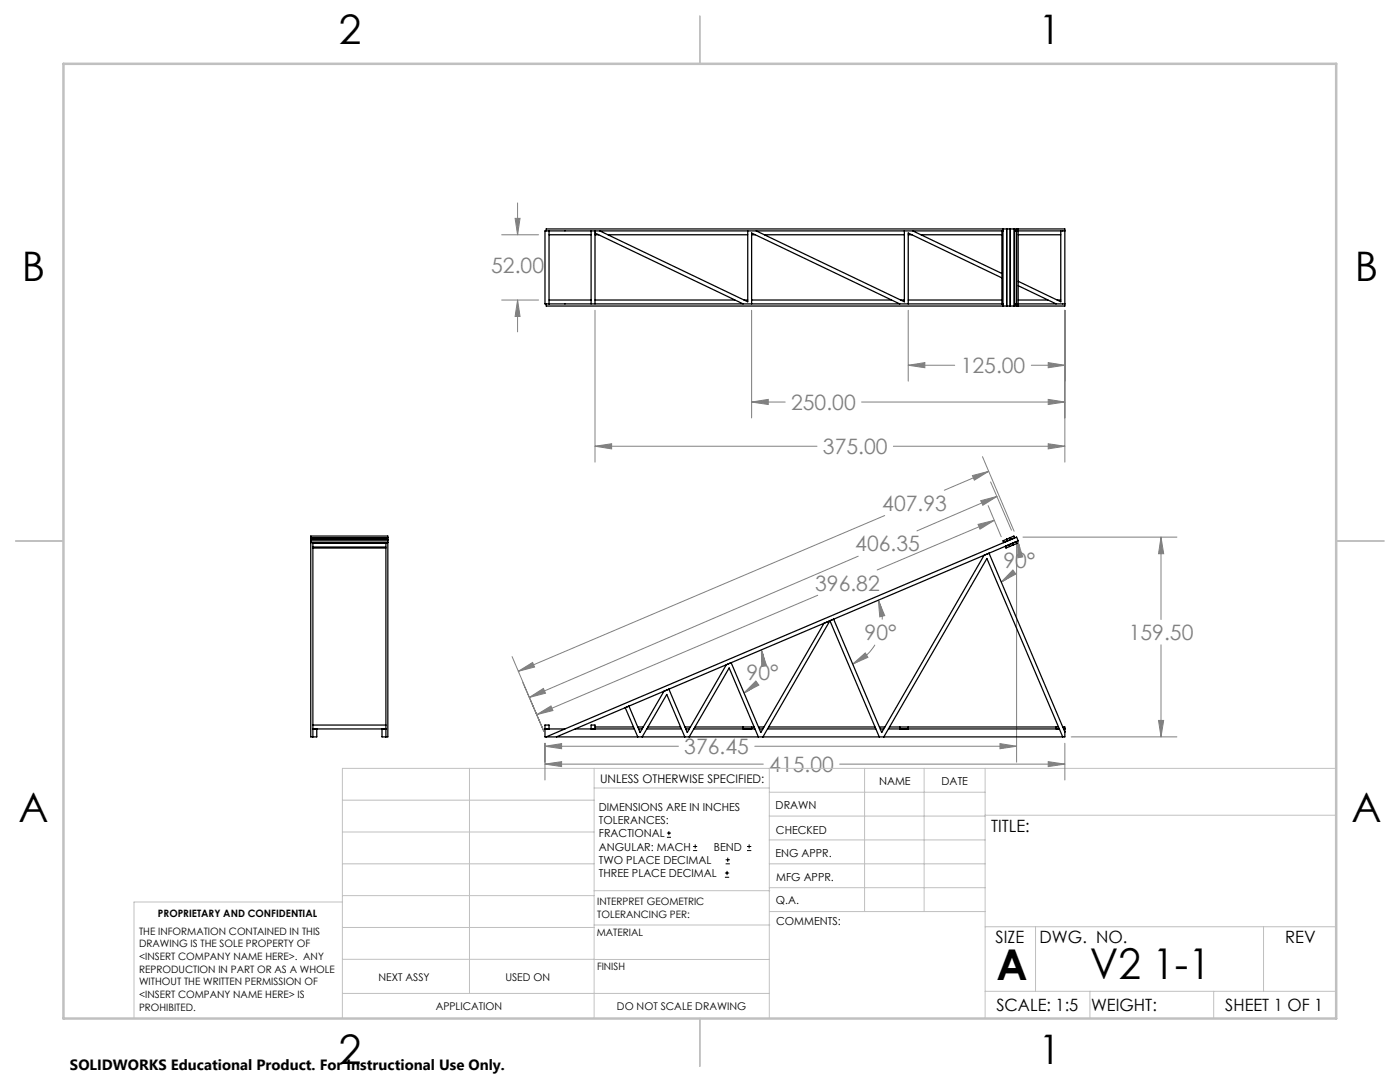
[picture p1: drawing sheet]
<svg xmlns="http://www.w3.org/2000/svg" width="279mm" height="216mm" viewBox="0 0 279 216" stroke-linecap="round" stroke-linejoin="round" font-family="sans-serif">
<g fill="none" stroke="#000" stroke-width=".2">
<path d="M133.1 167.1h.8M133.1 166.2h.8M133.5 165.8v.9M138.3 169.7h.8M138.3 168.9h.8M138.7 168.5v.8M144.7 175h.8M144.7 174.2h.8M144.8 172.4h.9M144.8 171.6h.9M145.1 173.8v.8M145.2 171.1v.9"/>
<path d="M149.1 169.7h.8M149.1 168.9h.8M149.5 168.5v.8"/>
</g>
<g fill="none" stroke="#808080" stroke-width=".2">
<path d="M100.1 46.8h7.4M100.1 59.9h7.4M102.8 43.6h1l-.5 3.2zM103.3 59.9l.5 3.2h-1zM103.3 40.5v6.3M103.3 59.9v6.3M118.7 61.9v30.3M150 61.9v21.5M181.3 72.9l3.3-.5v1zM181.3 61.9v14.2M181.3 72.9h9.2M205.8 72.9h6.7"/>
<path d="M209.2 79.7l3.3 .5-3.3 .5zM209.2 72.4l3.3 .5-3.3 .5zM212.5 61.9v30.3M118.7 89l3.4-.5v1.1zM118.7 89h44.4M150 80.2l3.3-.5v1zM150 80.2h6.7M171.9 80.2h40.6M178.3 89h34.2M194.1 94.9l3.2-.8-2.8 1.7zM195.7 99.9l3.3-.8-2.9 1.7zM196.1 91.1l6.3 14.9"/>
<path d="M197.3 94.1l-8.8 3.7M197.7 96.2l4.2 9.6M199 99.1l-16 6.8M209.2 88.5l3.3 .5-3.3 .6zM163.2 118.8l-56.1 23.8M171.3 111l-65.7 28.2M175.3 119.8l1.3 3-1 .3zM175.3 119.8a8.5 8.5 0 0 1 .8 3.8M176.6 102.9l-73.2 31M195.2 104.6l3.2-.8-2.8 1.8zM197.2 100.9l2.6 6.2M198.4 103.8l-23.4 9.9"/>
<path d="M202.1 113.7l.6 .8-2.9 1.6zM202.2 114.3a7.3 7.3 0 0 1-2.4 1.8M202.9 108.4v43.7M203.1 107.9l1 3.2-1 .2zM203.1 107.9l.4 1.4M204.2 107.2h30.7M231.7 107.2l.5 3.3h-1zM231.7 107.2v16.4M102.2 131l6.3 14.9-4.1-9.7M103.4 133.9l2.9-1.7 .4 .9zM105.6 139.2l2.8-1.8 .5 .9zM148.5 138.3l2.3-2.4 .6 .8z"/>
<path d="M150.7 136.7l-.7 .7-1.5 .9M151.9 129.7l1.1 3.2-1 .1zM151.9 129.7l.4 .9 .1 1.1M170.2 132.5l2.5-2.2 .5 .9zM174.6 128.7a9.8 9.8 0 0 1-4.4 3.8M231.7 128.7v18.3M107.1 142.6l2.9-1.7 .3 .9zM108.8 152.5l3.3-.5v1zM108.8 148.9l3.3-.5v1zM108.8 148.3v7.3M108.8 152.5h43.5M108.8 148.9h26.6"/>
<path d="M150.6 148.9h52.3M167.6 152.5h44.9M199.6 148.4l3.3 .5-3.3 .5zM209.2 152l3.3 .5-3.3 .5zM212.5 148.3v7.3M213.8 147h21.1M231.2 143.8h1l-.5 3.2z"/>
</g>
<g fill="none" stroke="#c0c0c0" stroke-width=".2">
<path d="M68.3 159.7h50.3M93.7 153.3v44.9M118.6 153.3v49.9M118.6 157.2h34.9M153.5 153.3v49.9M153.5 158.1h43.1M172.5 153.3v28.6M184.4 153.3v28.6M196.6 153.3v49.9M266.7 153.3h-198.4v49.9M68.3 178.7h50.3M68.3 172.4h50.3"/>
<path d="M68.3 166h50.3M68.3 180h-41.6v23.2M118.6 177.7h35M153.5 167.6h43.1M153.5 162.8h43.1M153.5 172.4h43.1M153.5 177.1h43.1M196.6 162.7h70.1M68.3 198.2h85.2M68.3 191.4l85.2 .1M68.3 185.1h50.3M118.6 184.6h35"/>
<path d="M153.6 181.9h43M196.6 197.8h70.1M196.6 184.9h70.1M206.7 184.9v12.9M217.5 197.8v5.4M242.2 197.8v5.4M252.2 184.9v12.9"/>
</g>
<path d="M139.7 3.2v9.5M3.1 107.9h9.6M266.7 107.9h9.5M139.7 203.2v9.6" fill="none" stroke="#c0c0c0" stroke-width=".25"/>
<path d="M12.7 12.7h254v190.5h-254z" fill="none" stroke="#c0c0c0" stroke-width=".5"/>
<path d="M108.8 152.5l3.3-.5v1zM209.2 152l3.3 .5-3.3 .5zM202.1 113.7l.6 .8-2.9 1.6zM203.1 107.9l1 3.2-1 .2zM148.5 138.3l2.3-2.4 .6 .8zM151.9 129.7l1.1 3.2-1 .1zM170.2 132.5l2.5-2.2 .5 .9zM175.3 119.8l1.3 3-1 .3zM103.4 133.9l2.9-1.7 .4 .9zM194.1 94.9l3.2-.8-2.8 1.7zM107.1 142.6l2.9-1.7 .3 .9zM195.2 104.6l3.2-.8-2.8 1.8zM105.6 139.2l2.8-1.8 .5 .9zM195.7 99.9l3.3-.8-2.9 1.7zM231.2 143.8h1l-.5 3.2zM231.7 107.2l.5 3.3h-1zM108.8 148.9l3.3-.5v1zM199.6 148.4l3.3 .5-3.3 .5zM118.7 89l3.4-.5v1.1zM209.2 88.5l3.3 .5-3.3 .6zM209.2 79.7l3.3 .5-3.3 .5zM150 80.2l3.3-.5v1zM209.2 72.4l3.3 .5-3.3 .5zM181.3 72.9l3.3-.5v1zM102.8 43.6h1l-.5 3.2zM103.3 59.9l.5 3.2h-1z" fill="#808080"/>
<g fill="none" stroke="#000" stroke-width=".25">
<path d="M109 46.1v-.4h103.5v15.4h-103.5v-.5M109.6 46.1v14.5M109.6 59.9h8.4M109.6 46.8h8.4M118 46.1v14.5M118.7 46.1v14.5M118.7 46.5l29.6 14.1M118.7 59.9h27.9M118.7 46.8h.8M119.7 46.1l29.5 14.1v-14.1M121.4 46.8h27.8M148.5 59.9h.7"/>
<path d="M150 59.9h27.9M150 46.8h.7M150.9 46.1l29.6 14.1v-14.1M152.6 46.8h27.9M179.7 59.9h.8M181.3 59.9h18.7M181.3 46.8h.7M182.2 46.1l17.8 8.5M183.8 46.8h16.2M200 55.5l-18.7-9v14.1M200 46.1v14.5M200.2 46.1h-91.4v14.5h91.4"/>
<path d="M200.2 45.7v15.4M200.9 45.7v15.4M201.6 45.7v15.4M202.4 45.7v15.4M202.5 46.1h10M202.5 45.7v15.4M202.9 45.7v15.4M203.2 45.7v15.4M203.2 57l7.6 3.6M203.2 59.9h5.9M203.2 46.8h8.5M211 59.9h.7"/>
<path d="M211.7 46.1v14.1l-8.5-4.1M150 60.6v-14.1l29.6 14.1M202.5 60.6h10M62 107.9h15.4M62 107.6h15.4M62 108.3h15.4M62 107.3h15.4M62.4 109.4h14.6M62.4 108.3v38.7M62.4 108.4h14.6M62.4 109.1h14.6M77 108.3v38.7"/>
<path d="M200.9 107.6l.1 .3M200.9 107.6l-.7 .3 .1 .4 1.5-.7M201.4 108.7l.1 .3M201.6 107.3l.8-.3 .1 .4-.7 .2M201.6 107.3l.2 .3M201.6 107.3l-.7 .3M202.1 108.4l-1.5 .6 .2 .4 1.4-.7M202.1 108.4l.1 .3M202.1 108.4l.7-.3 .2 .3-.8 .3M62.4 144.7h14.6M62.4 145.5h14.6M63.2 145.5v1.5h-1.2v-40h15.4v40h-1.2v-1.5"/>
<path d="M108.8 145.5h3.9M109 147l93.9-39.8 .3 .7-92.1 39.1M114.8 145.5h11.8M118 145.5v-.8h.7v.8M118.7 145.1h7.7M127.3 145.1h1.1M127.5 145.5h.7M128.2 147l4.9-8.4 3.6 8.4M129.1 145.5h6.9M129.3 145.1h6.5M136.7 145.1h1.1M136.8 145.5h.7"/>
<path d="M137.5 147l8-13.7 5.8 13.7M138.5 145.5h12.2M138.7 145.1h11.8M148.3 145.1v.4M150 145.1v.4M151.4 145.1h1.1M151.6 145.5h.7M152.3 147l13.3-23.1 9.9 23.1M153.2 145.5h21.6M153.4 145.1h21.2M175.5 145.1h1.1M175.7 145.5h.7"/>
<path d="M176.4 147l20.6-35.6 15.1 35.6M177.3 145.5h34.1M177.5 145.1h33.7M179.6 145.1v.4M181.3 145.1v.4M210.8 145.1v.4M212.1 145.1h.4v1.9h-103.7v-2.3h.8v.8M212.3 145.5h.2M212.5 146l-15.1-35.6-1 .4-20.4 35.4-9.6-22.7-2 .9-12.6 21.8-5.9-14-.9 .4-7.8 13.6-3.7-8.7-1 .4-4.8 8.3-2.2-5.3-.7 .3 2.5 5.8"/>
</g>
<g font-size="8.5">
<text x="198.9" y="195.5">A</text>
<text x="217.5" y="195.4">V2 1-1</text>
</g>
<g font-size="8.1">
<text x="67.6" y="8.9">2</text>
<text x="207.3" y="8.9">1</text>
<text x="4.4" y="56.2">B</text>
<text x="270.4" y="56.2">B</text>
<text x="3.7" y="164.1">A</text>
<text x="269.7" y="164.1">A</text>
<text x="67.6" y="212.4">2</text>
<text x="207.3" y="212.4">1</text>
</g>
<g font-size="4.2" fill="#808080">
<text x="98" y="54.5">52.00</text>
<text x="191.7" y="74.5">125.00</text>
<text x="157.9" y="81.8">250.00</text>
<text x="164.2" y="90.6">375.00</text>
<text x="176.1" y="101.9">407.93</text>
<text x="170.7" y="110">406.35</text>
<text x="200.3" y="113.4">90°</text>
<text x="162.7" y="117.9">396.82</text>
<text x="172.6" y="127.7">90°</text>
<text x="225.3" y="127.7">159.50</text>
<text x="149" y="135.8">90°</text>
<text x="136.6" y="150.5">376.45</text>
<text x="153.5" y="154.1">415.00</text>
</g>
<g font-size="3.4">
<text x="197.8" y="166">TITLE:</text>
<text x="198.7" y="188.1">SIZE</text>
<text x="207.5" y="188.1">DWG. NO.</text>
<text x="256.5" y="188.2">REV</text>
<text x="198.8" y="201.7">SCALE: 1:5</text>
<text x="217.7" y="201.8">WEIGHT:</text>
<text x="244.5" y="201.7">SHEET 1 OF 1</text>
</g>
<text font-size="3" x="14" y="213.5">SOLIDWORKS Educational Product. For Instructional Use Only.</text>
<text font-size="2.4" x="119.8" y="156.2">UNLESS OTHERWISE SPECIFIED:</text>
<g font-size="2.2">
<text x="119.5" y="161.8">DIMENSIONS ARE IN INCHES</text>
<text x="154.8" y="161.4">DRAWN</text>
<text x="175.4" y="156.6">NAME</text>
<text x="187.9" y="156.7">DATE</text>
<text x="119.5" y="164.4">TOLERANCES:</text>
<text x="119.5" y="167.1">FRACTIONAL</text>
<text x="154.9" y="166.3">CHECKED</text>
<text x="119.5" y="169.7">ANGULAR: MACH</text>
<text x="119.5" y="172.4">TWO PLACE DECIMAL</text>
<text x="142.5" y="169.7">BEND</text>
<text x="154.8" y="171">ENG APPR.</text>
<text x="119.5" y="175">THREE PLACE DECIMAL</text>
<text x="154.9" y="175.7">MFG APPR.</text>
<text x="154.9" y="180.4">Q.A.</text>
<text x="154.9" y="184.6">COMMENTS:</text>
</g>
<g font-size="2.1">
<text x="75.5" y="195.7">NEXT ASSY</text>
<text x="100.9" y="195.7">USED ON</text>
<text x="86.9" y="201.5">APPLICATION</text>
<text x="123.1" y="201.6">DO NOT SCALE DRAWING</text>
</g>
<g font-size="2">
<text x="31.5" y="182.9">PROPRIETARY AND CONFIDENTIAL</text>
<text x="119.2" y="180.6">INTERPRET GEOMETRIC</text>
<text x="119.2" y="183.1">TOLERANCING PER:</text>
<text x="27.8" y="186.5">THE INFORMATION CONTAINED IN THIS</text>
<text x="27.8" y="189">DRAWING IS THE SOLE PROPERTY OF</text>
<text x="27.8" y="191.6">&lt;INSERT COMPANY NAME HERE&gt;. ANY</text>
<text x="119.1" y="186.7">MATERIAL</text>
<text x="27.8" y="194.1">REPRODUCTION IN PART OR AS A WHOLE</text>
<text x="27.8" y="196.6">WITHOUT THE WRITTEN PERMISSION OF</text>
<text x="119.1" y="193.5">FINISH</text>
<text x="27.8" y="199.1">&lt;INSERT COMPANY NAME HERE&gt; IS</text>
<text x="27.8" y="201.7">PROHIBITED.</text>
</g>
</svg>
